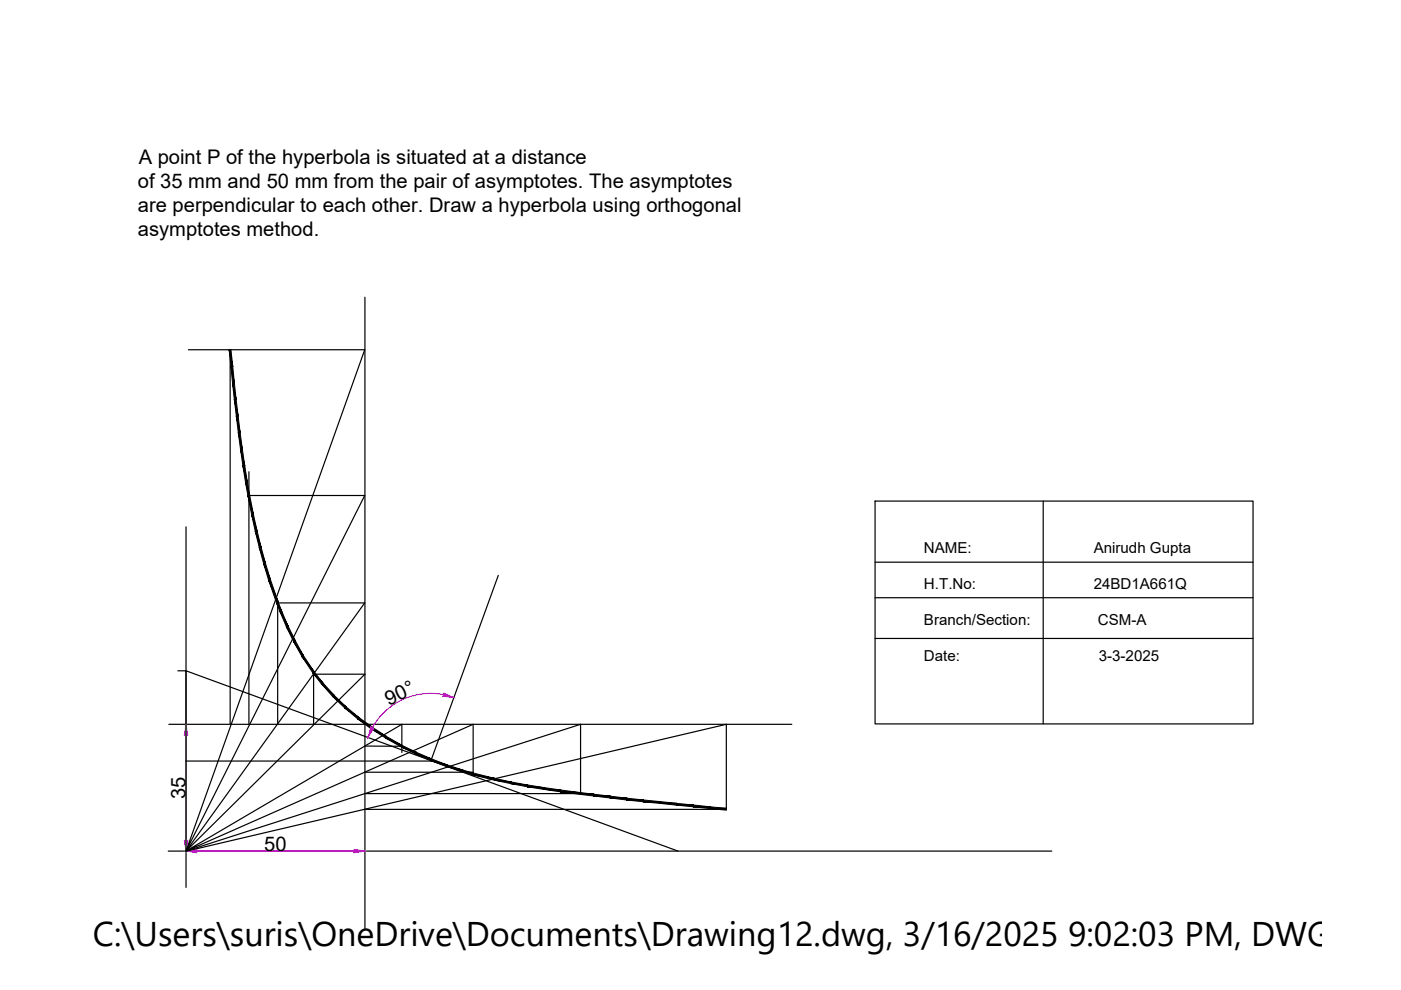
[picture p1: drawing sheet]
<svg xmlns="http://www.w3.org/2000/svg" width="297mm" height="210mm" viewBox="0 0 297 210" stroke-linecap="round" stroke-linejoin="round" font-family="sans-serif">
<!-- layer: 0 -->
<g fill="none" stroke="#000" stroke-width=".25">
<path d="M39.9 74.2h37.4l-37.9 106.3 37.9-75.4h-24.5M48.8 74.2v79.4M77.4 63v133.9M39.4 111.7v76.5M52.8 100v53.6M185.5 106.2h80.2v47.3h-80.2zM185.5 119.2h80.2M221.2 106.2v47.3M58.9 127.8h18.4l-37.9 52.7 38-37.6h-10.9M58.9 127.2v26.4M105.6 122l-14.2 39.1M185.5 126.7h80.2"/>
<path d="M185.5 135.4h80.2M35.8 153.6h132.1M37.7 142.2h1.7v38.3l83.7-26.9v14.7h-45.7M39.4 142.2l104.3 38.3M66.5 142.6v11M77.4 158.2h7.8M85.2 159.5v-5.9l-45.8 26.9 60.9-26.9v10.5M39.4 161.4h52.5M77.4 171.6h76.6v-18l-114.4 26.9M77.4 163.7h22.9M35.7 180.5h187.3"/>
</g>
<path d="M39.5 153.6h.1M39.4 180.3v.1M39.5 180.5h.1M77.4 180.3v.1" fill="none" stroke="#0ff" stroke-width=".25"/>
<path d="M39.4 155.9v22.3M94 147.3a14.2 14.2 0 0 0-15.1 7M41.7 180.5h33.3" fill="none" stroke="#f0f" stroke-width=".25"/>
<g fill="#f0f" stroke="#f0f" stroke-width=".21">
<path d="M39.4 180.5l2.3-.4v.7z"/>
<path d="M75 180.1l2.4 .4-2.4 .3z"/>
<path d="M39.1 178.2h.7l-.4 2.3z"/>
<path d="M39.4 153.6l.4 2.3h-.7z"/>
<path d="M94.1 146.9l2.1 1-2.3-.3z"/>
<path d="M78.6 154.1l.7 .4-1.3 1.9z"/>
</g>
<path d="M48.6 74.2l.7 3.5-.3-3.5zM48.6 74.2l.7 3.5h-.3zM49 77.7l.7 3.5-.4-3.5zM49 77.7l.7 3.5h-.4zM49.3 81.2l.8 3.5-.4-3.5zM49.3 81.2l.8 3.5h-.4zM49.7 84.7l.8 3.5-.4-3.5zM49.7 84.7l.8 3.5-.4 .1zM50.1 88.3l.8 3.4-.4-3.5zM50.1 88.3l.8 3.4-.4 .1zM50.5 91.8l.9 3.4-.5-3.5zM50.5 91.8l.9 3.4-.4 .1zM51 95.3l.9 3.4-.5-3.5zM51 95.3l.9 3.4-.4 .1zM51.5 98.8l.9 3.4-.5-3.5zM51.5 98.8l.9 3.4-.3 .1zM52.1 102.3l.8 2.8-.5-2.9zM52.1 102.3l.8 2.8h-.3zM52.6 105.1l1.1 4.1-.8-4.1zM52.6 105.1l1.1 4.1h-.3zM53.4 109.2l1.1 3.4-.8-3.4zM53.4 109.2l1.1 3.4-.4 .1zM54.1 112.7l1.3 3.3-.9-3.4zM54.1 112.7l1.3 3.3-.4 .1zM55 116.1l1.3 3.4-.9-3.5zM55 116.1l1.3 3.4h-.4zM55.9 119.5l1.4 3.3-1-3.3zM55.9 119.5l1.4 3.3-.4 .1zM56.9 122.9l2.1 4.9-1.7-5zM56.9 122.9l2.1 4.9-.3 .1zM58.7 127.9l1 1.6-.7-1.7zM58.7 127.9l1 1.6-.4 .1zM59.3 129.6l1.8 3.1-1.4-3.2zM59.3 129.6l1.8 3.1-.4 .2zM60.7 132.9l1.9 3-1.5-3.2zM60.7 132.9l1.9 3-.3 .2zM62.3 136.1l2 2.9-1.7-3.1zM62.3 136.1l2 2.9-.3 .2zM64 139.2l2.6 3.2-2.3-3.4zM64 139.2l2.6 3.2-.3 .2zM66.3 142.6l2.1 2.2-1.8-2.4zM66.3 142.6l2.1 2.2-.3 .2zM68.1 145l2.7 2.4-2.4-2.6zM68.1 145l2.7 2.4-.3 .2zM70.5 147.6l2.8 2.2-2.5-2.4zM70.5 147.6l2.8 2.2-.2 .3zM73.3 149.8l-.2 .3 3 2zM73.1 150.1l3 2-.3 .3zM76.1 152.1l-.3 .3 3.2 1.8zM75.8 152.4l3.2 1.8-.3 .3zM79 154.2l-.3 .3 3.2 1.7zM78.7 154.5l3.2 1.7-.1 .3zM81.9 156.2l-.1 .3 3.5 1.6zM81.8 156.5l3.5 1.6-.2 .3zM85.3 158.1l-.2 .3 3.2 1.1zM85.1 158.4l3.2 1.1-.2 .3zM88.3 159.5l-.2 .3 3.4 1.1zM88.1 159.8l3.4 1.1-.2 .4zM91.5 160.9l-.2 .4 3.5 .9zM91.3 161.3l3.5 .9-.2 .3zM94.8 162.2l-.2 .3 3.5 .8zM94.6 162.5l3.5 .8-.1 .3zM98.1 163.3l-.1 .3 2.4 .3zM98 163.6l2.4 .3-.2 .4zM100.4 163.9l-.2 .4 4.7 .7zM100.2 164.3l4.7 .7-.1 .4zM104.9 165l-.1 .4 3.6 .4zM104.8 165.4l3.6 .4-.1 .3zM108.4 165.8l-.1 .3 3.6 .3zM108.3 166.1l3.6 .3-.1 .4zM111.9 166.4l-.1 .4 3.6 .2zM111.8 166.8l3.6 .2-.1 .4zM115.4 167l-.1 .4 3.6 .1zM115.3 167.4l3.6 .1-.1 .4zM118.9 167.5l-.1 .4 4.3 .1zM118.8 167.9l4.3 .1-.1 .4zM123.1 168l-.1 .4h2.9zM123 168.4h2.9l-.1 .4zM125.9 168.4l-.1 .4h3.6zM125.8 168.8h3.6v.4zM129.4 168.8v.4h3.5zM129.4 169.2h3.5v.4zM132.9 169.2v.4h3.5zM132.9 169.6h3.5v.4zM136.4 169.6v.4h3.5zM136.4 170h3.5v.3zM139.9 170v.3h3.6zM139.9 170.3h3.6v.4zM143.5 170.3v.4h3.5zM143.5 170.7h3.5v.4zM147 170.7v.4h3.5zM147 171.1h3.5v.3zM150.5 171.1v.3h3.5zM150.5 171.4h3.5v.4z" fill="#000" stroke="#000" stroke-width=".21"/>
<text font-size="7.3" x="19.7" y="200.6">C:\Users\suris\OneDrive\Documents\Drawing12.dwg, 3/16/2025 9:02:03 PM, DWG To P</text>
<g font-size="4.3">
<text x="29.4" y="34.7">A point P of the hyperbola is situated at a distance</text>
<text x="29.2" y="39.8">of 35 mm and 50 mm from the pair of asymptotes. The asymptotes</text>
<text x="29.2" y="44.9">are perpendicular to each other. Draw a hyperbola using orthogonal</text>
<text x="29.2" y="50">asymptotes method.</text>
<text x="82.4" y="149.6" transform="rotate(-25 82.4 149.6)">90°</text>
<text x="39.3" y="169.4" transform="rotate(-90 39.3 169.4)">35</text>
<text x="56" y="180.3">50</text>
</g>
<g font-size="3.2">
<text x="195.9" y="117.2">NAME:</text>
<text x="231.9" y="117.2">Anirudh Gupta</text>
<text x="195.9" y="124.9">H.T.No:</text>
<text x="231.9" y="124.9">24BD1A661Q</text>
<text x="195.9" y="132.6">Branch/Section:</text>
<text x="232.8" y="132.6">CSM-A</text>
<text x="195.9" y="140.2">Date:</text>
<text x="233" y="140.2">3-3-2025</text>
</g>
</svg>
